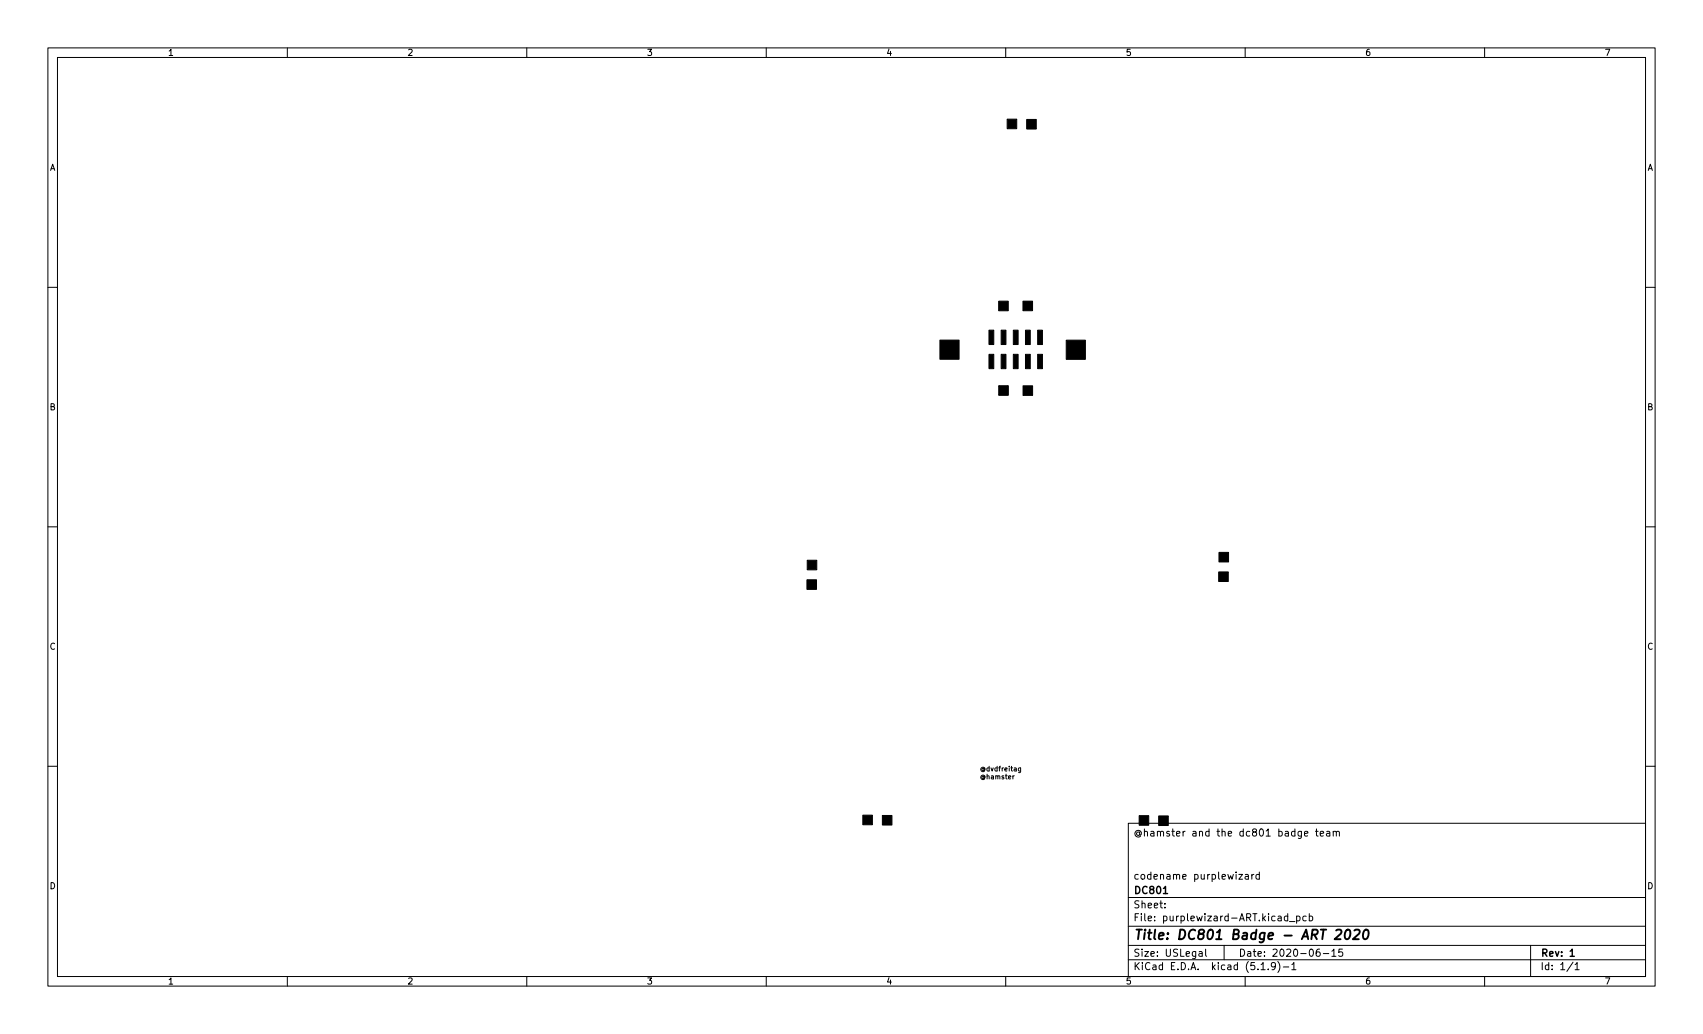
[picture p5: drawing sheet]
<svg xmlns="http://www.w3.org/2000/svg" width="356mm" height="216mm" viewBox="0 0 356 216" stroke-linecap="round" stroke-linejoin="round" font-family="sans-serif">
<g fill="none" stroke="#000" stroke-width=".21">
<path d="M10 10h335.6v195.9h-335.6zM12 12h331.6v191.9h-331.6zM60 10v2M110 10v2M160 10v2M210 10v2M260 10v2M310 10v2M10 60h2M343.6 60h2M10 110h2M343.6 110h2"/>
<path d="M10 160h2M343.6 160h2M235.6 171.9h108v32h-108zM272.4 174.1l.7-.2-.1-.3h-.4l-.2 .2 .1 .7h.5M274.7 173.6h.5M274.9 173.1v1.3l.3 .2M275.7 174.1l.7-.2-.1-.3h-.4l-.2 .2v.7h.6M277 173.6h.6l.1 1M277.7 173.9l-.5 .1-.2 .2 .2 .4 .5-.1M278.4 173.7l.2-.1h.4v1M278.4 173.6v1M279 173.8l.2-.2h.4l.1 1"/>
<path d="M235.6 197.4h108M235.6 193.4h108M235.6 187.4h108M243.2 189.4v.2M243.2 188.7v.1M250.4 198.7h.6v1M251 199l-.5 .1-.2 .2 .2 .4 .5-.1M251.7 198.2v1.3l.3 .2M255.6 197.4v3M258.7 182.6h.8l-.8 1h.8M260 182.6h.6l.1 1M260.7 182.9l-.5 .1-.2 .2 .2 .4 .5-.1"/>
<path d="M261.4 182.6v1M261.8 182.6l-.4 .3M263 182.6h-.5l-.3 .3 .2 .6h.6M263 182.1v1.5M268.9 191.4l-.4-.1-.3 .3 .1 .6h.6M268.9 190.8v1.5M269.2 192.4h1.2M270.7 191.4l.5-.1 .3 .3-.2 .6h-.6M270.7 191.3v1.5M272.7 191.4l-.4-.1-.3 .3 .2 .6h.5M273.4 191.4l.4-.1 .3 .3-.1 .6h-.6M273.4 190.8v1.5"/>
<path d="M275.5 198.2h-.4a1.01 1.01 0 0 0 0 1.5l.5-.2 .1-.5-.3-.3h-.3l-.3 .3M276.3 199.1h1.2M278.1 198.6l.4-.4v1.5M278.1 199.7h.9M280.3 198.2h-.7l-.1 .7 .2-.2 .5 .1 .2 .2-.1 .5-.2 .2-.6-.2M319.6 197.4v6.5M60 203.9v2M110 203.9v2M160 203.9v2M210 203.9v2M235.6 200.4h108M260 203.9v2"/>
<path d="M263.3 201.4l.4-.4v1.5M263.3 202.5h.9M264.8 202.3v.2M266.3 201.6l-.3 .3-.4-.1-.1-.2 .1-.6h.4l.2 .1a.99 .99 0 0 1-.3 1.4h-.3M266.8 200.8a1.72 1.72 0 0 1 0 2.2M268 201.9h1.1M269.7 201.4l.5-.4v1.5M269.7 202.5h.9M310 203.9v2M328.5 200.9l-1.3 1.9M328.9 201.4l.4-.4v1.5M328.9 202.5h.8"/>
</g>
<path d="M242.9 186.6h.9M327.9 198.6l.4-.4v1.5M327.9 199.7h.8" fill="none" stroke="#000" stroke-width=".3"/>
<path d="M279 194.3l.3-.2h.5l.3 .2v.4l-.1 .3-1.3 1.1h1.2M281.1 194.3l.5-.2a1.19 1.19 0 0 1-.4 2l-.3-.2a1.69 1.69 0 0 1 .2-1.6zM282.8 194.3l.3-.2h.5l.3 .2v.4l-.1 .3-1.3 1.1h1.2M284.9 194.3l.5-.2a1.19 1.19 0 0 1-.4 2l-.3-.2a1.69 1.69 0 0 1 .2-1.6z" fill="none" stroke="#000" stroke-width=".4"/>
<g fill="#000" stroke="#000" stroke-width=".21">
<path d="M210.3 24.9h2v2h-2zM214.4 24.9h2v2h-2zM196.3 71h4v4h-4zM206.5 68.9h1v3h-1zM206.5 74h1v3h-1zM209 68.9h1v3h-1zM209 74h1v3h-1zM208.5 62.9h2v2h-2zM211.6 68.9h1v3h-1zM211.6 74h1v3h-1zM214.1 68.9h1v3h-1zM214.1 74h1v3h-1z"/>
<path d="M213.6 62.9h2v2h-2zM216.7 68.9h1v3h-1zM216.7 74h1v3h-1zM222.6 71h4v4h-4zM208.5 80.5h2v2h-2zM213.6 80.6h2v2h-2zM168.6 117h2v2h-2zM254.5 115.3h2v2h-2zM168.5 121.1h2v2h-2zM254.5 119.4h2v2h-2zM180.2 170.2h2v2h-2zM184.2 170.3h2v2h-2z"/>
<path d="M237.9 170.3h2v2h-2zM241.9 170.4h2v2h-2z"/>
</g>
<text font-size="2.8" x="236.6" y="196.2">Title: DC801 Badge - ART 2020</text>
<g font-size="2.1">
<text x="236.6" y="174.6">@hamster and the dc801 badge team</text>
<text x="236.6" y="183.6">codename purplewizard</text>
<text x="236.6" y="189.7">Sheet:</text>
<text x="236.6" y="186.7">DC801</text>
<text x="236.6" y="192.4">File: purplewizard-ART.kicad_pcb</text>
<text x="236.6" y="202.5">KiCad E.D.A. kicad (5.1.9)-1</text>
<text x="236.6" y="199.7">Size: USLegal</text>
<text x="258.6" y="199.7">Date: 2020-06-15</text>
<text x="321.6" y="199.7">Rev: 1</text>
<text x="321.6" y="202.5">Id: 1/1</text>
</g>
<g font-size="1.8">
<text x="35" y="11.6">1</text>
<text x="85" y="11.6">2</text>
<text x="135" y="11.6">3</text>
<text x="185" y="11.6">4</text>
<text x="235" y="11.6">5</text>
<text x="285" y="11.6">6</text>
<text x="335" y="11.6">7</text>
<text x="10.3" y="35.6">A</text>
<text x="343.9" y="35.6">A</text>
<text x="10.3" y="85.7">B</text>
<text x="343.9" y="85.7">B</text>
<text x="10.3" y="135.6">C</text>
<text x="343.9" y="135.6">C</text>
<text x="10.3" y="185.7">D</text>
<text x="343.9" y="185.7">D</text>
<text x="35" y="205.6">1</text>
<text x="85" y="205.6">2</text>
<text x="135" y="205.6">3</text>
<text x="185" y="205.6">4</text>
<text x="235" y="205.6">5</text>
<text x="285" y="205.6">6</text>
<text x="335" y="205.6">7</text>
</g>
<g font-size="1.4">
<text x="204.5" y="161">@dvdfreitag</text>
<text x="204.5" y="162.7">@hamster</text>
</g>
</svg>
